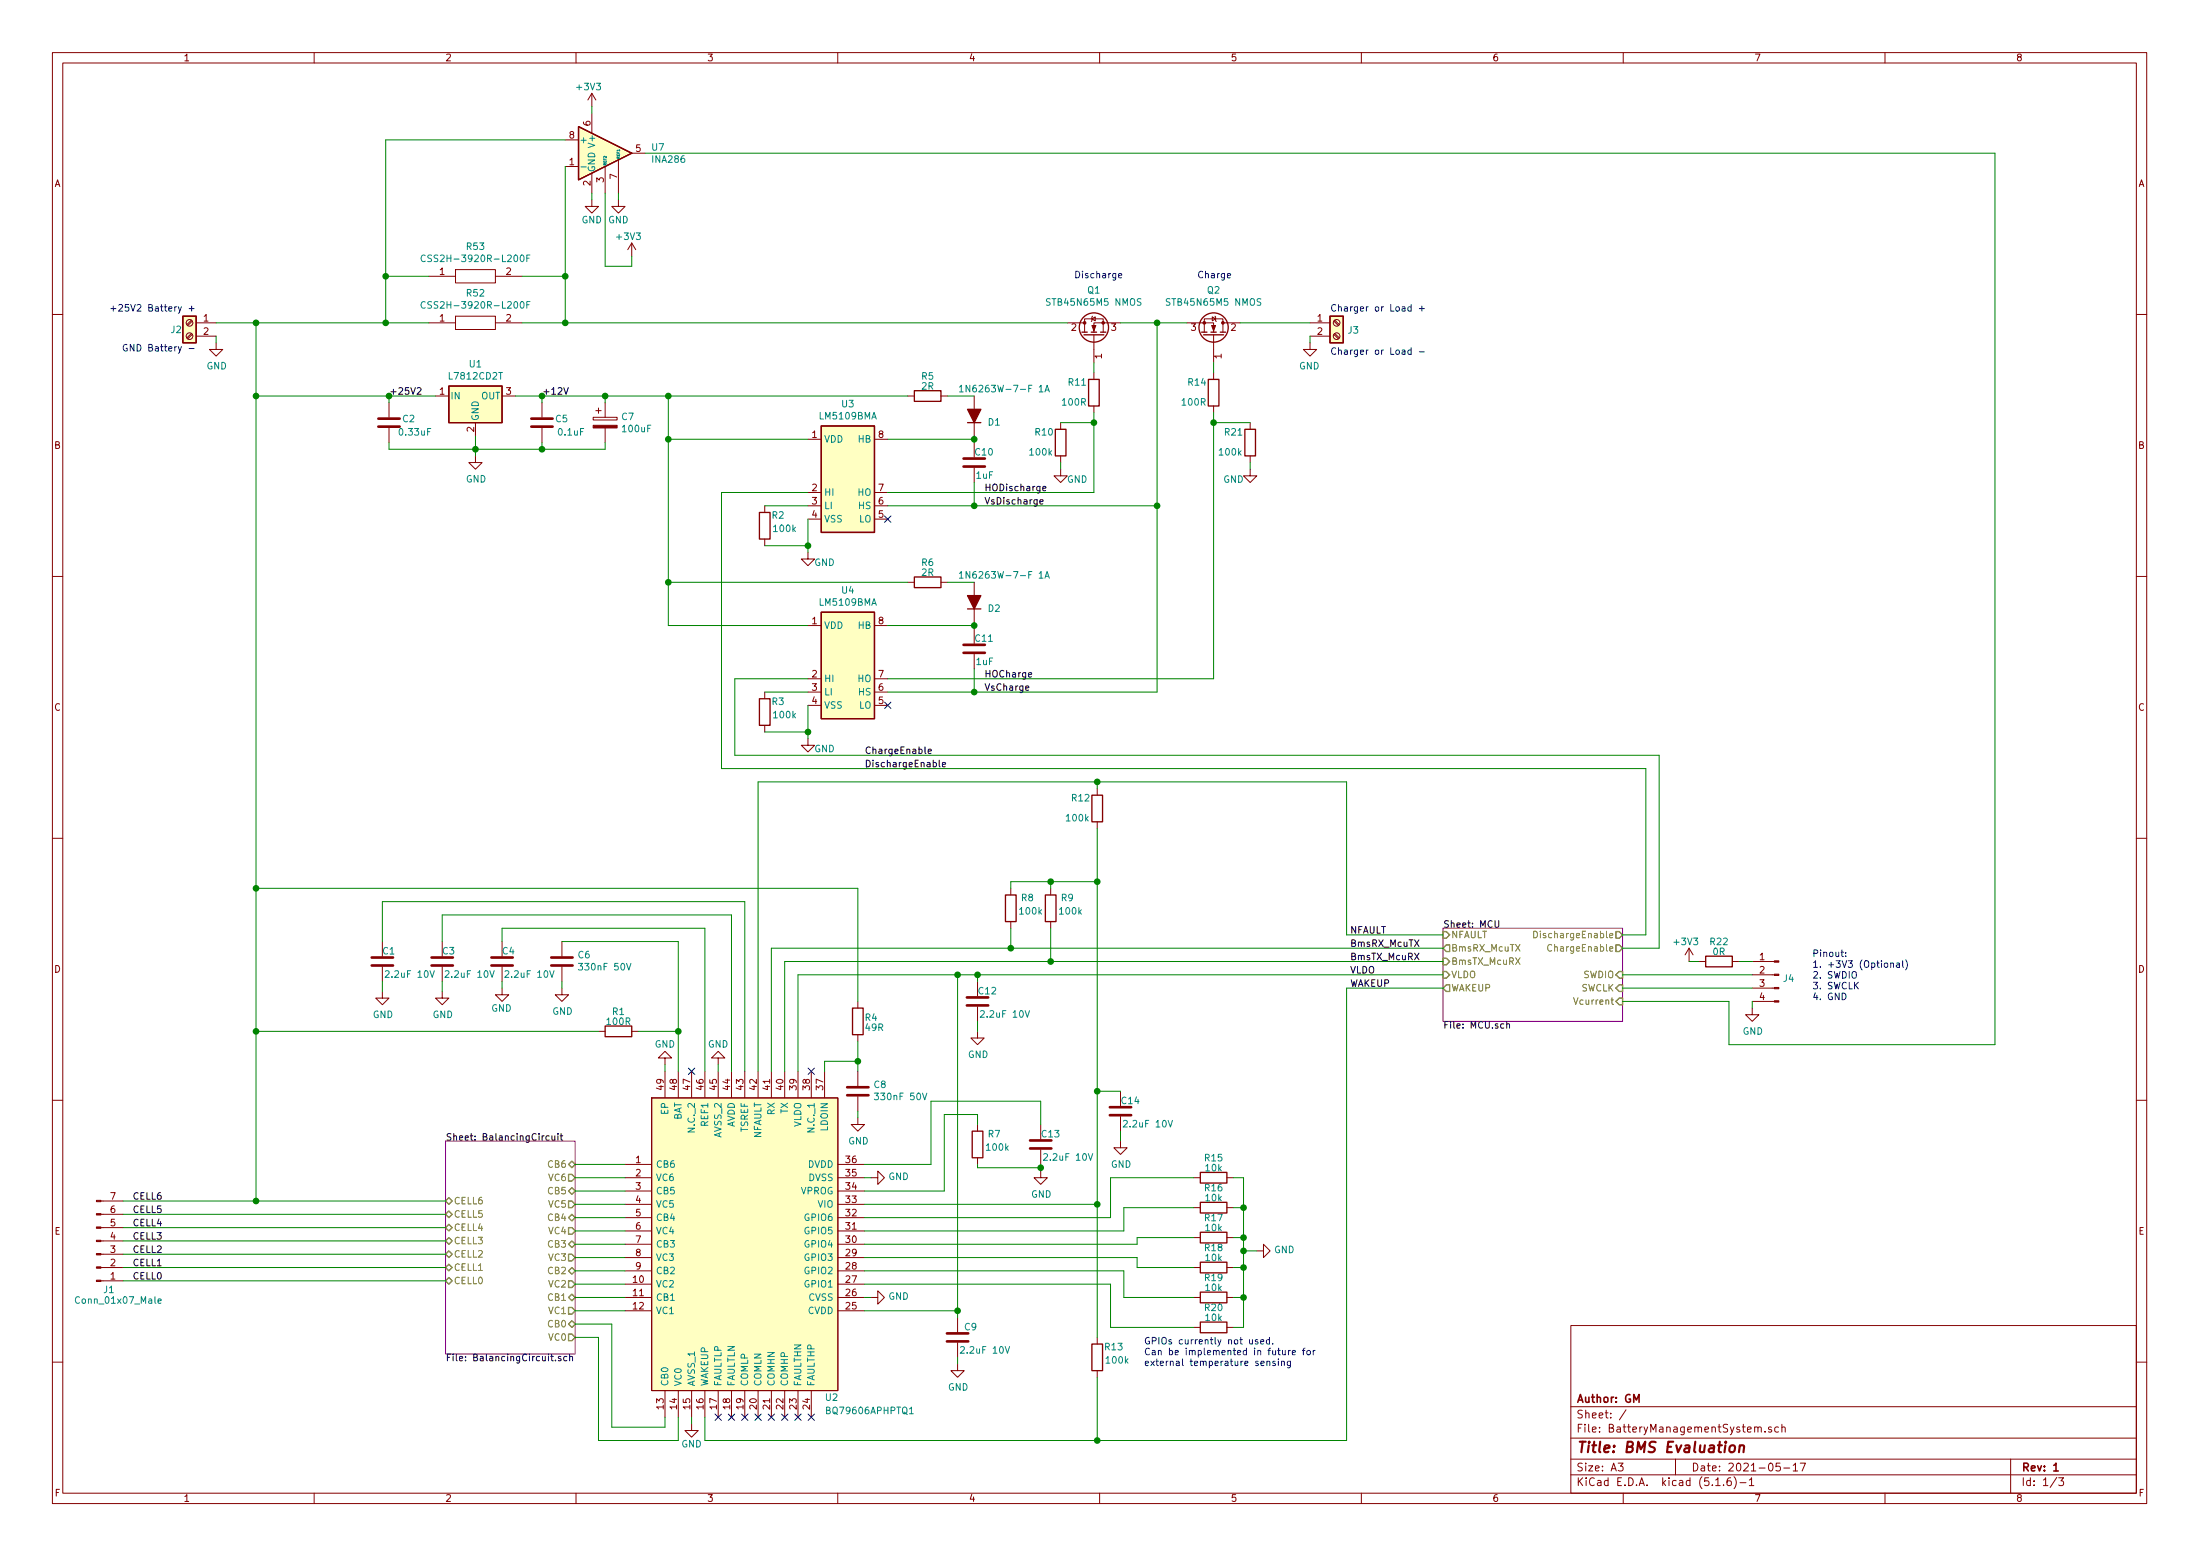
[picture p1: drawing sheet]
EESchema Schematic File Version 4
EELAYER 30 0
EELAYER END
$Descr A3 16535 11693
encoding utf-8
Sheet 1 3
Title "BMS Evaluation"
Date "2021-05-17"
Rev "1"
Comp "Author: GM"
Comment1 ""
Comment2 ""
Comment3 ""
Comment4 ""
$EndDescr
$Comp
L My-Library:BQ79606APHPTQ1 U2
U 1 1
P 4700 8750
F 0 "U2" H 6200 7000 50  0000 L CNN
F 1 "BQ79606APHPTQ1" H 6200 6900 50  0000 L CNN
F 2 "KICAD Components:QFP50P900X900X120-49N" H 6350 9250 50  0001 L CNN
F 3 "http://www.ti.com/lit/gpn/BQ79606A-Q1" H 6350 9150 50  0001 L CNN
F 4 "SafeTI precision monitor with integrated hardware protector for automotive battery packs" H 6350 9050 50  0001 L CNN "Description"
F 5 "1.2" H 6350 8950 50  0001 L CNN "Height"
F 6 "Texas Instruments" H 6350 8850 50  0001 L CNN "Manufacturer_Name"
F 7 "BQ79606APHPTQ1" H 6350 8750 50  0001 L CNN "Manufacturer_Part_Number"
F 8 "595-BQ79606APHPTQ1" H 6350 8650 50  0001 L CNN "Mouser Part Number"
F 9 "https://www.mouser.co.uk/ProductDetail/Texas-Instruments/BQ79606APHPTQ1?qs=T3oQrply3y9w8XnMDYhkJg%3D%3D" H 6350 8550 50  0001 L CNN "Mouser Price/Stock"
F 10 "BQ79606APHPTQ1" H 6350 8450 50  0001 L CNN "Arrow Part Number"
F 11 "https://www.arrow.com/en/products/bq79606aphptq1/texas-instruments" H 6350 8350 50  0001 L CNN "Arrow Price/Stock"
	1    4700 8750
	1    0    0    -1  
$EndComp
$Sheet
S 3350 8575 975  1600
U 615CA4D2
F0 "BalancingCircuit" 50
F1 "BalancingCircuit.sch" 50
F2 "CELL6" B L 3350 9025 50 
F3 "CELL5" B L 3350 9125 50 
F4 "CELL4" B L 3350 9225 50 
F5 "CELL3" B L 3350 9325 50 
F6 "CELL2" B L 3350 9425 50 
F7 "CELL1" B L 3350 9525 50 
F8 "CELL0" B L 3350 9625 50 
F9 "VC6" O R 4325 8850 50 
F10 "VC5" O R 4325 9050 50 
F11 "VC4" O R 4325 9250 50 
F12 "VC3" O R 4325 9450 50 
F13 "VC2" O R 4325 9650 50 
F14 "VC1" O R 4325 9850 50 
F15 "VC0" O R 4325 10050 50 
F16 "CB0" B R 4325 9950 50 
F17 "CB1" B R 4325 9750 50 
F18 "CB2" B R 4325 9550 50 
F19 "CB3" B R 4325 9350 50 
F20 "CB4" B R 4325 9150 50 
F21 "CB5" B R 4325 8950 50 
F22 "CB6" B R 4325 8750 50 
$EndSheet
Wire Wire Line
	5000 10650 5000 10725
Wire Wire Line
	5000 10725 4600 10725
Wire Wire Line
	4600 10725 4600 9950
Wire Wire Line
	4600 9950 4325 9950
Wire Wire Line
	4325 10050 4500 10050
Wire Wire Line
	4500 10050 4500 10825
Wire Wire Line
	4500 10825 5100 10825
Wire Wire Line
	5100 10825 5100 10650
Wire Wire Line
	4700 9850 4325 9850
Wire Wire Line
	4700 9750 4325 9750
Wire Wire Line
	4700 9650 4325 9650
Wire Wire Line
	4700 9550 4325 9550
Wire Wire Line
	4700 9450 4325 9450
Wire Wire Line
	4700 9350 4325 9350
Wire Wire Line
	4700 9250 4325 9250
Wire Wire Line
	4700 9150 4325 9150
Wire Wire Line
	4700 9050 4325 9050
Wire Wire Line
	4700 8950 4325 8950
Wire Wire Line
	4700 8850 4325 8850
Wire Wire Line
	4700 8750 4325 8750
Text Label 1225 9025 2    50   ~ 0
CELL6
Text Label 1225 9125 2    50   ~ 0
CELL5
Text Label 1225 9225 2    50   ~ 0
CELL4
Text Label 1225 9325 2    50   ~ 0
CELL3
Text Label 1225 9425 2    50   ~ 0
CELL2
Text Label 1225 9525 2    50   ~ 0
CELL1
Text Label 1225 9625 2    50   ~ 0
CELL0
$Comp
L power:GND #PWR08
U 1 1
P 5200 10700
F 0 "#PWR08" H 5200 10450 50  0001 C CNN
F 1 "GND" H 5200 10550 50  0000 C CNN
F 2 "" H 5200 10700 50  0001 C CNN
F 3 "" H 5200 10700 50  0001 C CNN
	1    5200 10700
	1    0    0    -1  
$EndComp
Wire Wire Line
	3325 7375 3325 7450
NoConn ~ 5600 10650
NoConn ~ 5700 10650
NoConn ~ 5800 10650
NoConn ~ 5900 10650
$Comp
L power:GND #PWR013
U 1 1
P 6550 8850
F 0 "#PWR013" H 6550 8600 50  0001 C CNN
F 1 "GND" V 6555 8722 50  0000 R CNN
F 2 "" H 6550 8850 50  0001 C CNN
F 3 "" H 6550 8850 50  0001 C CNN
	1    6550 8850
	0    -1   -1   0   
$EndComp
$Comp
L power:GND #PWR014
U 1 1
P 6550 9750
F 0 "#PWR014" H 6550 9500 50  0001 C CNN
F 1 "GND" V 6555 9622 50  0000 R CNN
F 2 "" H 6550 9750 50  0001 C CNN
F 3 "" H 6550 9750 50  0001 C CNN
	1    6550 9750
	0    -1   -1   0   
$EndComp
Wire Wire Line
	6550 8850 6500 8850
Wire Wire Line
	6550 9750 6500 9750
NoConn ~ 6000 10650
NoConn ~ 6100 10650
NoConn ~ 5500 10650
NoConn ~ 5400 10650
$Comp
L Connector:Conn_01x07_Male J1
U 1 1
P 725 9325
F 0 "J1" H 865 9695 50  0000 R CNN
F 1 "Conn_01x07_Male" H 1225 9775 50  0000 R CNN
F 2 "Connector_PinHeader_2.54mm:PinHeader_1x07_P2.54mm_Vertical" H 725 9325 50  0001 C CNN
F 3 "~" H 725 9325 50  0001 C CNN
	1    725  9325
	1    0    0    1   
$EndComp
$Comp
L Device:R R15
U 1 1
P 9125 8850
F 0 "R15" V 8975 8850 50  0000 C CNN
F 1 "10k" V 9050 8850 50  0000 C CNN
F 2 "Resistor_SMD:R_0603_1608Metric" V 9055 8850 50  0001 C CNN
F 3 "~" H 9125 8850 50  0001 C CNN
	1    9125 8850
	0    1    1    0   
$EndComp
$Comp
L power:GND #PWR021
U 1 1
P 9450 9400
F 0 "#PWR021" H 9450 9150 50  0001 C CNN
F 1 "GND" V 9455 9272 50  0000 R CNN
F 2 "" H 9450 9400 50  0001 C CNN
F 3 "" H 9450 9400 50  0001 C CNN
	1    9450 9400
	0    -1   -1   0   
$EndComp
Wire Wire Line
	9275 8850 9350 8850
Wire Wire Line
	9350 8850 9350 9075
Wire Wire Line
	9350 9400 9450 9400
Wire Wire Line
	9275 9975 9350 9975
Wire Wire Line
	9350 9975 9350 9750
Connection ~ 9350 9400
Wire Wire Line
	9275 9525 9350 9525
Connection ~ 9350 9525
Wire Wire Line
	9350 9525 9350 9400
Wire Wire Line
	9275 9750 9350 9750
Connection ~ 9350 9750
Wire Wire Line
	9350 9750 9350 9525
Wire Wire Line
	9275 9300 9350 9300
Connection ~ 9350 9300
Wire Wire Line
	9350 9300 9350 9400
Wire Wire Line
	9275 9075 9350 9075
Connection ~ 9350 9075
Wire Wire Line
	9350 9075 9350 9300
Wire Wire Line
	6500 9650 8350 9650
Wire Wire Line
	8350 9650 8350 9975
Wire Wire Line
	8350 9975 8975 9975
Wire Wire Line
	6500 9550 8450 9550
Wire Wire Line
	8450 9550 8450 9750
Wire Wire Line
	8450 9750 8975 9750
Wire Wire Line
	6500 9450 8550 9450
Wire Wire Line
	8550 9450 8550 9525
Wire Wire Line
	8550 9525 8975 9525
Wire Wire Line
	6500 9350 8550 9350
Wire Wire Line
	8550 9350 8550 9300
Wire Wire Line
	8550 9300 8975 9300
Wire Wire Line
	6500 9250 8450 9250
Wire Wire Line
	8450 9250 8450 9075
Wire Wire Line
	8450 9075 8975 9075
Wire Wire Line
	6500 9150 8350 9150
Wire Wire Line
	8350 9150 8350 8850
Wire Wire Line
	8350 8850 8975 8850
$Comp
L Device:R R16
U 1 1
P 9125 9075
F 0 "R16" V 8975 9075 50  0000 C CNN
F 1 "10k" V 9050 9075 50  0000 C CNN
F 2 "Resistor_SMD:R_0603_1608Metric" V 9055 9075 50  0001 C CNN
F 3 "~" H 9125 9075 50  0001 C CNN
	1    9125 9075
	0    1    1    0   
$EndComp
$Comp
L Device:R R17
U 1 1
P 9125 9300
F 0 "R17" V 8975 9300 50  0000 C CNN
F 1 "10k" V 9050 9300 50  0000 C CNN
F 2 "Resistor_SMD:R_0603_1608Metric" V 9055 9300 50  0001 C CNN
F 3 "~" H 9125 9300 50  0001 C CNN
	1    9125 9300
	0    1    1    0   
$EndComp
$Comp
L Device:R R18
U 1 1
P 9125 9525
F 0 "R18" V 8975 9525 50  0000 C CNN
F 1 "10k" V 9050 9525 50  0000 C CNN
F 2 "Resistor_SMD:R_0603_1608Metric" V 9055 9525 50  0001 C CNN
F 3 "~" H 9125 9525 50  0001 C CNN
	1    9125 9525
	0    1    1    0   
$EndComp
$Comp
L Device:R R19
U 1 1
P 9125 9750
F 0 "R19" V 8975 9750 50  0000 C CNN
F 1 "10k" V 9050 9750 50  0000 C CNN
F 2 "Resistor_SMD:R_0603_1608Metric" V 9055 9750 50  0001 C CNN
F 3 "~" H 9125 9750 50  0001 C CNN
	1    9125 9750
	0    1    1    0   
$EndComp
$Comp
L Device:R R20
U 1 1
P 9125 9975
F 0 "R20" V 8975 9975 50  0000 C CNN
F 1 "10k" V 9050 9975 50  0000 C CNN
F 2 "Resistor_SMD:R_0603_1608Metric" V 9055 9975 50  0001 C CNN
F 3 "~" H 9125 9975 50  0001 C CNN
	1    9125 9975
	0    1    1    0   
$EndComp
Text Notes 8600 10275 0    50   ~ 0
GPIOs currently not used.\nCan be implemented in future for \nexternal temperature sensing
$Comp
L Device:C C8
U 1 1
P 6450 8200
F 0 "C8" H 6335 8154 50  0000 R CNN
F 1 "330nF 50V" H 6335 8245 50  0000 R CNN
F 2 "Capacitor_SMD:C_0603_1608Metric" H 6488 8050 50  0001 C CNN
F 3 "https://www.partco.fi/fi/elektroniikan-komponentit/passiivit/kondensaattorit/keraamiset-kondensaattorit/pintaliitoskerkot-1206/5488-chipc-1206-330n.html" H 6450 8200 50  0001 C CNN
	1    6450 8200
	-1   0    0    1   
$EndComp
Wire Wire Line
	6200 8050 6200 7975
Wire Wire Line
	6200 7975 6450 7975
Wire Wire Line
	6450 7975 6450 8050
Wire Wire Line
	6450 8400 6450 8350
Wire Wire Line
	7350 7675 7350 7750
Connection ~ 6450 7975
$Comp
L Device:R R4
U 1 1
P 6450 7675
F 0 "R4" H 6350 7650 50  0000 C CNN
F 1 "49R" H 6325 7725 50  0000 C CNN
F 2 "Resistor_SMD:R_0805_2012Metric" V 6380 7675 50  0001 C CNN
F 3 "https://www.partco.fi/fi/elektroniikan-komponentit/passiivit/vastukset/pintaliitosvastukset/pintaliitosvastukset-0805/16583-chipr-0805-50r.html" H 6450 7675 50  0001 C CNN
	1    6450 7675
	-1   0    0    1   
$EndComp
$Comp
L Device:R R12
U 1 1
P 8250 6075
F 0 "R12" H 8125 6000 50  0000 C CNN
F 1 "100k" H 8100 6150 50  0000 C CNN
F 2 "Resistor_SMD:R_0603_1608Metric" V 8180 6075 50  0001 C CNN
F 3 "~" H 8250 6075 50  0001 C CNN
	1    8250 6075
	1    0    0    1   
$EndComp
Wire Wire Line
	8250 5875 8250 5925
$Comp
L power:GND #PWR05
U 1 1
P 3775 7425
F 0 "#PWR05" H 3775 7175 50  0001 C CNN
F 1 "GND" H 3850 7275 50  0000 R CNN
F 2 "" H 3775 7425 50  0001 C CNN
F 3 "" H 3775 7425 50  0001 C CNN
	1    3775 7425
	1    0    0    -1  
$EndComp
Wire Wire Line
	3775 7375 3775 7425
$Comp
L Device:R R9
U 1 1
P 7900 6825
F 0 "R9" H 7775 6750 50  0000 C CNN
F 1 "100k" H 7750 6850 50  0000 C CNN
F 2 "Resistor_SMD:R_0603_1608Metric" V 7830 6825 50  0001 C CNN
F 3 "~" H 7900 6825 50  0001 C CNN
	1    7900 6825
	-1   0    0    1   
$EndComp
$Comp
L power:GND #PWR09
U 1 1
P 5400 8000
F 0 "#PWR09" H 5400 7750 50  0001 C CNN
F 1 "GND" H 5400 7850 50  0000 C CNN
F 2 "" H 5400 8000 50  0001 C CNN
F 3 "" H 5400 8000 50  0001 C CNN
	1    5400 8000
	-1   0    0    1   
$EndComp
$Comp
L power:GND #PWR03
U 1 1
P 3325 7450
F 0 "#PWR03" H 3325 7200 50  0001 C CNN
F 1 "GND" H 3330 7277 50  0000 C CNN
F 2 "" H 3325 7450 50  0001 C CNN
F 3 "" H 3325 7450 50  0001 C CNN
	1    3325 7450
	1    0    0    -1  
$EndComp
$Comp
L power:GND #PWR016
U 1 1
P 7350 7750
F 0 "#PWR016" H 7350 7500 50  0001 C CNN
F 1 "GND" H 7355 7577 50  0000 C CNN
F 2 "" H 7350 7750 50  0001 C CNN
F 3 "" H 7350 7750 50  0001 C CNN
	1    7350 7750
	1    0    0    -1  
$EndComp
$Comp
L power:GND #PWR06
U 1 1
P 4225 7425
F 0 "#PWR06" H 4225 7175 50  0001 C CNN
F 1 "GND" H 4230 7252 50  0000 C CNN
F 2 "" H 4225 7425 50  0001 C CNN
F 3 "" H 4225 7425 50  0001 C CNN
	1    4225 7425
	1    0    0    -1  
$EndComp
Wire Wire Line
	4225 7375 4225 7425
Wire Wire Line
	3775 6975 3775 7075
Wire Wire Line
	3775 6975 5300 6975
Wire Wire Line
	4225 7075 5100 7075
Wire Wire Line
	3325 6875 3325 7075
Wire Wire Line
	3325 6875 5500 6875
$Comp
L power:GND #PWR012
U 1 1
P 6450 8400
F 0 "#PWR012" H 6450 8150 50  0001 C CNN
F 1 "GND" H 6455 8227 50  0000 C CNN
F 2 "" H 6450 8400 50  0001 C CNN
F 3 "" H 6450 8400 50  0001 C CNN
	1    6450 8400
	1    0    0    -1  
$EndComp
Wire Wire Line
	5200 10650 5200 10700
Wire Wire Line
	5400 8000 5400 8050
NoConn ~ 5200 8050
NoConn ~ 6100 8050
Wire Wire Line
	8250 6225 8250 6625
Connection ~ 8250 5875
$Comp
L Device:R R8
U 1 1
P 7600 6825
F 0 "R8" H 7475 6750 50  0000 C CNN
F 1 "100k" H 7450 6850 50  0000 C CNN
F 2 "Resistor_SMD:R_0603_1608Metric" V 7530 6825 50  0001 C CNN
F 3 "~" H 7600 6825 50  0001 C CNN
	1    7600 6825
	-1   0    0    1   
$EndComp
Wire Wire Line
	7600 6675 7600 6625
Wire Wire Line
	7900 6675 7900 6625
Wire Wire Line
	5700 5875 8250 5875
Wire Wire Line
	8250 6625 7900 6625
Connection ~ 8250 6625
Wire Wire Line
	5900 7225 7900 7225
Wire Wire Line
	7900 7225 7900 6975
Wire Wire Line
	5800 7125 7600 7125
Wire Wire Line
	7600 7125 7600 6975
Connection ~ 7900 7225
Text Label 10150 7125 0    50   ~ 0
BmsRX_McuTX
Text Label 10150 7225 0    50   ~ 0
BmsTX_McuRX
Wire Wire Line
	2875 7375 2875 7450
$Comp
L power:GND #PWR02
U 1 1
P 2875 7450
F 0 "#PWR02" H 2875 7200 50  0001 C CNN
F 1 "GND" H 2880 7277 50  0000 C CNN
F 2 "" H 2875 7450 50  0001 C CNN
F 3 "" H 2875 7450 50  0001 C CNN
	1    2875 7450
	1    0    0    -1  
$EndComp
Wire Wire Line
	2875 7075 2875 6775
Wire Wire Line
	2875 6775 5600 6775
Wire Wire Line
	5700 5875 5700 8050
Wire Wire Line
	5800 7125 5800 8050
Wire Wire Line
	5900 7225 5900 8050
Wire Wire Line
	6000 7325 6000 8050
Wire Wire Line
	6450 7825 6450 7975
Wire Wire Line
	1925 9025 3350 9025
Wire Wire Line
	8250 6625 8250 8200
Wire Wire Line
	8425 8500 8425 8575
$Comp
L power:GND #PWR019
U 1 1
P 8425 8575
F 0 "#PWR019" H 8425 8325 50  0001 C CNN
F 1 "GND" H 8430 8402 50  0000 C CNN
F 2 "" H 8425 8575 50  0001 C CNN
F 3 "" H 8425 8575 50  0001 C CNN
	1    8425 8575
	1    0    0    -1  
$EndComp
Wire Wire Line
	8425 8200 8250 8200
Connection ~ 8250 8200
Wire Wire Line
	5300 10650 5300 10825
Wire Wire Line
	5300 10825 8250 10825
Wire Wire Line
	8250 10825 8250 10350
$Comp
L Device:R R13
U 1 1
P 8250 10200
F 0 "R13" H 8125 10125 50  0000 C CNN
F 1 "100k" H 8100 10225 50  0000 C CNN
F 2 "Resistor_SMD:R_0603_1608Metric" V 8180 10200 50  0001 C CNN
F 3 "~" H 8250 10200 50  0001 C CNN
	1    8250 10200
	-1   0    0    1   
$EndComp
$Comp
L power:GND #PWR017
U 1 1
P 7825 8800
F 0 "#PWR017" H 7825 8550 50  0001 C CNN
F 1 "GND" H 7830 8627 50  0000 C CNN
F 2 "" H 7825 8800 50  0001 C CNN
F 3 "" H 7825 8800 50  0001 C CNN
	1    7825 8800
	1    0    0    -1  
$EndComp
$Comp
L power:GND #PWR015
U 1 1
P 7200 10250
F 0 "#PWR015" H 7200 10000 50  0001 C CNN
F 1 "GND" H 7205 10077 50  0000 C CNN
F 2 "" H 7200 10250 50  0001 C CNN
F 3 "" H 7200 10250 50  0001 C CNN
	1    7200 10250
	1    0    0    -1  
$EndComp
Wire Wire Line
	7200 10200 7200 10250
Wire Wire Line
	7825 8800 7825 8775
Wire Wire Line
	6500 8750 7000 8750
Wire Wire Line
	8250 8200 8250 9050
Connection ~ 8250 9050
Wire Wire Line
	8250 9050 8250 10050
Wire Wire Line
	1925 6675 6450 6675
Wire Wire Line
	5300 6975 5300 8050
Wire Wire Line
	5500 6875 5500 8050
Wire Wire Line
	5600 6775 5600 8050
Wire Wire Line
	6450 6675 6450 7525
$Comp
L Device:R R1
U 1 1
P 4650 7750
F 0 "R1" V 4500 7750 50  0000 C CNN
F 1 "100R" V 4575 7750 50  0000 C CNN
F 2 "Resistor_SMD:R_0603_1608Metric" V 4580 7750 50  0001 C CNN
F 3 "~" H 4650 7750 50  0001 C CNN
	1    4650 7750
	0    1    1    0   
$EndComp
$Comp
L Device:C C4
U 1 1
P 3775 7225
F 0 "C4" H 3675 7150 50  0000 L CNN
F 1 "2.2uF 10V" H 3375 7325 50  0000 L CNN
F 2 "Capacitor_SMD:C_0603_1608Metric" H 3813 7075 50  0001 C CNN
F 3 "https://www.partco.fi/fi/elektroniikan-komponentit/passiivit/kondensaattorit/keraamiset-kondensaattorit/pintaliitoskerkot-0805/5484-chipc-0805-2u2.html" H 3775 7225 50  0001 C CNN
	1    3775 7225
	-1   0    0    1   
$EndComp
$Comp
L Device:C C3
U 1 1
P 3325 7225
F 0 "C3" H 3225 7150 50  0000 L CNN
F 1 "2.2uF 10V" H 2925 7325 50  0000 L CNN
F 2 "Capacitor_SMD:C_0603_1608Metric" H 3363 7075 50  0001 C CNN
F 3 "https://www.partco.fi/fi/elektroniikan-komponentit/passiivit/kondensaattorit/keraamiset-kondensaattorit/pintaliitoskerkot-0805/5484-chipc-0805-2u2.html" H 3325 7225 50  0001 C CNN
	1    3325 7225
	-1   0    0    1   
$EndComp
$Comp
L Device:C C1
U 1 1
P 2875 7225
F 0 "C1" H 2775 7150 50  0000 L CNN
F 1 "2.2uF 10V" H 2475 7325 50  0000 L CNN
F 2 "Capacitor_SMD:C_0603_1608Metric" H 2913 7075 50  0001 C CNN
F 3 "https://www.partco.fi/fi/elektroniikan-komponentit/passiivit/kondensaattorit/keraamiset-kondensaattorit/pintaliitoskerkot-0805/5484-chipc-0805-2u2.html" H 2875 7225 50  0001 C CNN
	1    2875 7225
	-1   0    0    1   
$EndComp
$Comp
L Device:C C12
U 1 1
P 7350 7525
F 0 "C12" H 7200 7450 50  0000 L CNN
F 1 "2.2uF 10V" H 6950 7625 50  0000 L CNN
F 2 "Capacitor_SMD:C_0603_1608Metric" H 7388 7375 50  0001 C CNN
F 3 "https://www.partco.fi/fi/elektroniikan-komponentit/passiivit/kondensaattorit/keraamiset-kondensaattorit/pintaliitoskerkot-0805/5484-chipc-0805-2u2.html" H 7350 7525 50  0001 C CNN
	1    7350 7525
	-1   0    0    1   
$EndComp
$Comp
L Device:C C14
U 1 1
P 8425 8350
F 0 "C14" H 8275 8275 50  0000 L CNN
F 1 "2.2uF 10V" H 8025 8450 50  0000 L CNN
F 2 "Capacitor_SMD:C_0603_1608Metric" H 8463 8200 50  0001 C CNN
F 3 "https://www.partco.fi/fi/elektroniikan-komponentit/passiivit/kondensaattorit/keraamiset-kondensaattorit/pintaliitoskerkot-0805/5484-chipc-0805-2u2.html" H 8425 8350 50  0001 C CNN
	1    8425 8350
	-1   0    0    1   
$EndComp
$Comp
L Device:C C13
U 1 1
P 7825 8600
F 0 "C13" H 7675 8525 50  0000 L CNN
F 1 "2.2uF 10V" H 7425 8700 50  0000 L CNN
F 2 "Capacitor_SMD:C_0603_1608Metric" H 7863 8450 50  0001 C CNN
F 3 "https://www.partco.fi/fi/elektroniikan-komponentit/passiivit/kondensaattorit/keraamiset-kondensaattorit/pintaliitoskerkot-0805/5484-chipc-0805-2u2.html" H 7825 8600 50  0001 C CNN
	1    7825 8600
	-1   0    0    1   
$EndComp
$Comp
L Device:C C9
U 1 1
P 7200 10050
F 0 "C9" H 7050 9975 50  0000 L CNN
F 1 "2.2uF 10V" H 6800 10150 50  0000 L CNN
F 2 "Capacitor_SMD:C_0603_1608Metric" H 7238 9900 50  0001 C CNN
F 3 "https://www.partco.fi/fi/elektroniikan-komponentit/passiivit/kondensaattorit/keraamiset-kondensaattorit/pintaliitoskerkot-0805/5484-chipc-0805-2u2.html" H 7200 10050 50  0001 C CNN
	1    7200 10050
	-1   0    0    1   
$EndComp
$Comp
L Device:C C6
U 1 1
P 4225 7225
F 0 "C6" H 4110 7179 50  0000 R CNN
F 1 "330nF 50V" H 4110 7270 50  0000 R CNN
F 2 "Capacitor_SMD:C_0603_1608Metric" H 4263 7075 50  0001 C CNN
F 3 "https://www.partco.fi/fi/elektroniikan-komponentit/passiivit/kondensaattorit/keraamiset-kondensaattorit/pintaliitoskerkot-1206/5488-chipc-1206-330n.html" H 4225 7225 50  0001 C CNN
	1    4225 7225
	-1   0    0    1   
$EndComp
Connection ~ 8250 10825
Text Label 10150 7425 0    50   ~ 0
WAKEUP
Text Label 10150 7025 0    50   ~ 0
NFAULT
Wire Wire Line
	6000 7325 7200 7325
Connection ~ 7600 7125
Wire Wire Line
	7600 6625 7900 6625
Connection ~ 7900 6625
$Comp
L Device:R R7
U 1 1
P 7350 8600
F 0 "R7" H 7225 8525 50  0000 C CNN
F 1 "100k" H 7200 8625 50  0000 C CNN
F 2 "Resistor_SMD:R_0603_1608Metric" V 7280 8600 50  0001 C CNN
F 3 "~" H 7350 8600 50  0001 C CNN
	1    7350 8600
	-1   0    0    1   
$EndComp
Wire Wire Line
	7825 8775 7350 8775
Wire Wire Line
	7350 8775 7350 8750
Connection ~ 7825 8775
Wire Wire Line
	7825 8775 7825 8750
Wire Wire Line
	6500 8950 7100 8950
Wire Wire Line
	7100 8950 7100 8375
Wire Wire Line
	7100 8375 7350 8375
Wire Wire Line
	7350 8375 7350 8450
Wire Wire Line
	7000 8275 7825 8275
Wire Wire Line
	7000 8275 7000 8750
Wire Wire Line
	7825 8275 7825 8450
$Comp
L Connector:Conn_01x04_Male J4
U 1 1
P 13375 7325
F 0 "J4" H 13347 7299 50  0000 R CNN
F 1 "Conn_01x04_Male" H 13325 7200 50  0001 R CNN
F 2 "Connector_PinHeader_2.54mm:PinHeader_1x04_P2.54mm_Vertical" H 13375 7325 50  0001 C CNN
F 3 "~" H 13375 7325 50  0001 C CNN
	1    13375 7325
	-1   0    0    -1  
$EndComp
$Comp
L Device:R R22
U 1 1
P 12925 7225
F 0 "R22" V 12775 7225 50  0000 C CNN
F 1 "0R" V 12850 7225 50  0000 C CNN
F 2 "Resistor_SMD:R_0603_1608Metric" V 12855 7225 50  0001 C CNN
F 3 "~" H 12925 7225 50  0001 C CNN
	1    12925 7225
	0    1    1    0   
$EndComp
Wire Wire Line
	13175 7225 13075 7225
Wire Wire Line
	6500 9050 8250 9050
Connection ~ 7200 7325
Wire Wire Line
	7200 7325 7350 7325
Wire Wire Line
	7200 7325 7200 9850
Wire Wire Line
	6500 9850 7200 9850
Connection ~ 7200 9850
Wire Wire Line
	7200 9850 7200 9900
Wire Wire Line
	7600 7125 10850 7125
Wire Wire Line
	7900 7225 10850 7225
Wire Wire Line
	10125 5875 10125 7025
Wire Wire Line
	8250 5875 10125 5875
Wire Wire Line
	8250 10825 10125 10825
$Comp
L power:GND #PWR07
U 1 1
P 5000 8000
F 0 "#PWR07" H 5000 7750 50  0001 C CNN
F 1 "GND" H 5000 7850 50  0000 C CNN
F 2 "" H 5000 8000 50  0001 C CNN
F 3 "" H 5000 8000 50  0001 C CNN
	1    5000 8000
	-1   0    0    1   
$EndComp
Wire Wire Line
	5000 8050 5000 8000
Wire Wire Line
	5100 7075 5100 7750
Wire Wire Line
	1925 6675 1925 7750
Wire Wire Line
	4800 7750 5100 7750
Connection ~ 5100 7750
Wire Wire Line
	5100 7750 5100 8050
Wire Wire Line
	4500 7750 1925 7750
Connection ~ 1925 7750
Wire Wire Line
	1925 7750 1925 9025
Wire Wire Line
	7350 7375 7350 7325
Wire Wire Line
	7350 7325 10850 7325
Connection ~ 7350 7325
Text Label 10150 7325 0    50   ~ 0
VLDO
Wire Wire Line
	10125 10825 10125 7425
Wire Wire Line
	10125 7425 10850 7425
$Sheet
S 10850 6975 1350 700 
U 61981410
F0 "MCU" 50
F1 "MCU.sch" 50
F2 "NFAULT" I L 10850 7025 50 
F3 "BmsRX_McuTX" O L 10850 7125 50 
F4 "BmsTX_McuRX" I L 10850 7225 50 
F5 "VLDO" I L 10850 7325 50 
F6 "WAKEUP" O L 10850 7425 50 
F7 "SWDIO" I R 12200 7325 50 
F8 "SWCLK" I R 12200 7425 50 
F9 "ChargeEnable" O R 12200 7125 50 
F10 "DischargeEnable" O R 12200 7025 50 
F11 "Vcurrent" I R 12200 7525 50 
$EndSheet
Wire Wire Line
	10125 7025 10850 7025
$Comp
L power:GND #PWR023
U 1 1
P 13175 7575
F 0 "#PWR023" H 13175 7325 50  0001 C CNN
F 1 "GND" H 13180 7402 50  0000 C CNN
F 2 "" H 13175 7575 50  0001 C CNN
F 3 "" H 13175 7575 50  0001 C CNN
	1    13175 7575
	1    0    0    -1  
$EndComp
Wire Wire Line
	13175 7525 13175 7575
Wire Wire Line
	13175 7325 12200 7325
Wire Wire Line
	13175 7425 12200 7425
Wire Wire Line
	12200 7025 12375 7025
Wire Wire Line
	12200 7125 12475 7125
$Comp
L Device:C C11
U 1 1
P 7325 4875
F 0 "C11" H 7175 4800 50  0000 L CNN
F 1 "1uF" H 7175 4975 50  0000 L CNN
F 2 "Capacitor_SMD:C_0805_2012Metric" H 7363 4725 50  0001 C CNN
F 3 "https://www.partco.fi/fi/elektroniikan-komponentit/passiivit/kondensaattorit/keraamiset-kondensaattorit/pintaliitoskerkot-0805/5484-chipc-0805-2u2.html" H 7325 4875 50  0001 C CNN
	1    7325 4875
	-1   0    0    1   
$EndComp
$Comp
L Regulator_Linear:L7818 U1
U 1 1
P 3575 2975
F 0 "U1" H 3575 3217 50  0000 C CNN
F 1 "L7812CD2T" H 3575 3126 50  0000 C CNN
F 2 "Package_TO_SOT_SMD:TO-263-2" H 3600 2825 50  0001 L CIN
F 3 "http://www.st.com/content/ccc/resource/technical/document/datasheet/41/4f/b3/b0/12/d4/47/88/CD00000444.pdf/files/CD00000444.pdf/jcr:content/translations/en.CD00000444.pdf" H 3575 2925 50  0001 C CNN
	1    3575 2975
	1    0    0    -1  
$EndComp
$Comp
L Device:C C5
U 1 1
P 4075 3175
F 0 "C5" H 3875 3150 50  0000 L CNN
F 1 "0.1uF" H 3750 3250 50  0000 L CNN
F 2 "Capacitor_SMD:C_0805_2012Metric" H 4113 3025 50  0001 C CNN
F 3 "https://www.partco.fi/fi/elektroniikan-komponentit/passiivit/kondensaattorit/keraamiset-kondensaattorit/pintaliitoskerkot-0805/5484-chipc-0805-2u2.html" H 4075 3175 50  0001 C CNN
	1    4075 3175
	-1   0    0    1   
$EndComp
$Comp
L Device:C C2
U 1 1
P 2925 3175
F 0 "C2" H 2725 3150 50  0000 L CNN
F 1 "0.33uF" H 2600 3250 50  0000 L CNN
F 2 "Capacitor_SMD:C_0805_2012Metric" H 2963 3025 50  0001 C CNN
F 3 "https://www.partco.fi/fi/elektroniikan-komponentit/passiivit/kondensaattorit/keraamiset-kondensaattorit/pintaliitoskerkot-0805/5484-chipc-0805-2u2.html" H 2925 3175 50  0001 C CNN
	1    2925 3175
	-1   0    0    1   
$EndComp
Wire Wire Line
	3875 2975 4075 2975
Wire Wire Line
	4075 2975 4075 3025
Wire Wire Line
	3275 2975 2925 2975
Wire Wire Line
	2925 2975 2925 3025
$Comp
L power:GND #PWR04
U 1 1
P 3575 3425
F 0 "#PWR04" H 3575 3175 50  0001 C CNN
F 1 "GND" H 3580 3252 50  0000 C CNN
F 2 "" H 3575 3425 50  0001 C CNN
F 3 "" H 3575 3425 50  0001 C CNN
	1    3575 3425
	1    0    0    -1  
$EndComp
Wire Wire Line
	3575 3275 3575 3375
Wire Wire Line
	4075 3325 4075 3375
Wire Wire Line
	4075 3375 3575 3375
Connection ~ 3575 3375
Wire Wire Line
	3575 3375 3575 3425
Wire Wire Line
	3575 3375 2925 3375
Wire Wire Line
	2925 3375 2925 3325
$Comp
L Device:D_ALT D1
U 1 1
P 7325 3125
F 0 "D1" V 7275 2975 50  0000 C CNN
F 1 "1N6263W-7-F 1A" V 7525 2900 50  0000 C CNN
F 2 "Diode_SMD:D_SOD-123" H 7325 3125 50  0001 C CNN
F 3 "~" H 7325 3125 50  0001 C CNN
	1    7325 3125
	0    -1   -1   0   
$EndComp
$Comp
L Device:C C10
U 1 1
P 7325 3475
F 0 "C10" H 7175 3400 50  0000 L CNN
F 1 "1uF" H 7175 3575 50  0000 L CNN
F 2 "Capacitor_SMD:C_0805_2012Metric" H 7363 3325 50  0001 C CNN
F 3 "https://www.partco.fi/fi/elektroniikan-komponentit/passiivit/kondensaattorit/keraamiset-kondensaattorit/pintaliitoskerkot-0805/5484-chipc-0805-2u2.html" H 7325 3475 50  0001 C CNN
	1    7325 3475
	-1   0    0    1   
$EndComp
Wire Wire Line
	7325 3800 7325 3625
$Comp
L Device:R R2
U 1 1
P 5750 3950
F 0 "R2" H 5650 3875 50  0000 C CNN
F 1 "100k" H 5600 3975 50  0000 C CNN
F 2 "Resistor_SMD:R_0603_1608Metric" V 5680 3950 50  0001 C CNN
F 3 "~" H 5750 3950 50  0001 C CNN
	1    5750 3950
	-1   0    0    1   
$EndComp
Connection ~ 4075 2975
Text Label 4075 2975 0    50   ~ 0
+12V
Text Label 2925 2975 0    50   ~ 0
+25V2
Text Notes 13625 7525 0    50   ~ 0
Pinout:\n1. +3V3 (Optional)\n2. SWDIO\n3. SWCLK\n4. GND
Wire Wire Line
	1925 2425 1625 2425
Text Notes 1475 2350 2    50   ~ 0
+25V2 Battery +
$Comp
L power:GND #PWR01
U 1 1
P 1625 2575
F 0 "#PWR01" H 1625 2325 50  0001 C CNN
F 1 "GND" H 1630 2402 50  0000 C CNN
F 2 "" H 1625 2575 50  0001 C CNN
F 3 "" H 1625 2575 50  0001 C CNN
	1    1625 2575
	1    0    0    -1  
$EndComp
Wire Wire Line
	1625 2575 1625 2525
Text Notes 1475 2650 2    50   ~ 0
GND Battery -
Text Notes 10000 2350 0    50   ~ 0
Charger or Load +
$Comp
L power:GND #PWR022
U 1 1
P 9850 2575
F 0 "#PWR022" H 9850 2325 50  0001 C CNN
F 1 "GND" H 9855 2402 50  0000 C CNN
F 2 "" H 9850 2575 50  0001 C CNN
F 3 "" H 9850 2575 50  0001 C CNN
	1    9850 2575
	-1   0    0    -1  
$EndComp
Text Notes 10000 2675 0    50   ~ 0
Charger or Load -
$Comp
L Device:Q_NMOS_GDS Q1
U 1 1
P 8225 2525
F 0 "Q1" V 8567 2525 50  0000 C CNN
F 1 "STB45N65M5 NMOS" V 8476 2525 50  0000 C CNN
F 2 "Package_TO_SOT_SMD:TO-263-2" H 8425 2625 50  0001 C CNN
F 3 "~" H 8225 2525 50  0001 C CNN
	1    8225 2525
	0    -1   -1   0   
$EndComp
$Comp
L Device:Q_NMOS_GDS Q2
U 1 1
P 9125 2525
F 0 "Q2" V 9467 2525 50  0000 C CNN
F 1 "STB45N65M5 NMOS" V 9376 2525 50  0000 C CNN
F 2 "Package_TO_SOT_SMD:TO-263-2" H 9325 2625 50  0001 C CNN
F 3 "~" H 9125 2525 50  0001 C CNN
	1    9125 2525
	0    1    -1   0   
$EndComp
Wire Wire Line
	8925 2425 8700 2425
Text Notes 9000 2100 0    50   ~ 0
Charge
Text Notes 8075 2100 0    50   ~ 0
Discharge
Connection ~ 1925 2425
Wire Wire Line
	5525 5675 12475 5675
Wire Wire Line
	12375 5775 5425 5775
Text Label 6500 5675 0    50   ~ 0
ChargeEnable
Text Label 6500 5775 0    50   ~ 0
DischargeEnable
Text Label 7400 3800 0    50   ~ 0
VsDischarge
Text Label 7400 3700 0    50   ~ 0
HODischarge
Text Label 7400 5200 0    50   ~ 0
VsCharge
Text Label 7400 5100 0    50   ~ 0
HOCharge
Wire Wire Line
	9325 2425 9850 2425
Wire Wire Line
	1925 2425 2900 2425
Wire Wire Line
	7325 3800 8700 3800
Wire Wire Line
	8700 3800 8700 2425
Connection ~ 8700 2425
Wire Wire Line
	8700 2425 8425 2425
Wire Wire Line
	8700 5200 8700 3800
Wire Wire Line
	7325 5200 8700 5200
Connection ~ 8700 3800
$Comp
L Device:R R21
U 1 1
P 9400 3325
F 0 "R21" H 9275 3250 50  0000 C CNN
F 1 "100k" H 9250 3400 50  0000 C CNN
F 2 "Resistor_SMD:R_0603_1608Metric" V 9330 3325 50  0001 C CNN
F 3 "~" H 9400 3325 50  0001 C CNN
	1    9400 3325
	1    0    0    1   
$EndComp
$Comp
L Device:R R10
U 1 1
P 7975 3325
F 0 "R10" H 7850 3250 50  0000 C CNN
F 1 "100k" H 7825 3400 50  0000 C CNN
F 2 "Resistor_SMD:R_0603_1608Metric" V 7905 3325 50  0001 C CNN
F 3 "~" H 7975 3325 50  0001 C CNN
	1    7975 3325
	1    0    0    1   
$EndComp
$Comp
L power:GND #PWR018
U 1 1
P 7975 3525
F 0 "#PWR018" H 7975 3275 50  0001 C CNN
F 1 "GND" H 7850 3450 50  0000 C CNN
F 2 "" H 7975 3525 50  0001 C CNN
F 3 "" H 7975 3525 50  0001 C CNN
	1    7975 3525
	-1   0    0    -1  
$EndComp
$Comp
L power:GND #PWR020
U 1 1
P 9400 3525
F 0 "#PWR020" H 9400 3275 50  0001 C CNN
F 1 "GND" H 9525 3450 50  0000 C CNN
F 2 "" H 9400 3525 50  0001 C CNN
F 3 "" H 9400 3525 50  0001 C CNN
	1    9400 3525
	-1   0    0    -1  
$EndComp
Wire Wire Line
	9400 3175 9125 3175
Wire Wire Line
	7975 3525 7975 3475
Wire Wire Line
	9400 3525 9400 3475
Wire Wire Line
	7975 3175 8225 3175
$Comp
L Connector:Screw_Terminal_01x02 J3
U 1 1
P 10050 2425
F 0 "J3" H 10130 2371 50  0000 L CNN
F 1 "Screw_Terminal_01x02" H 10130 2326 50  0001 L CNN
F 2 "TerminalBlock:TerminalBlock_bornier-2_P5.08mm" H 10050 2425 50  0001 C CNN
F 3 "~" H 10050 2425 50  0001 C CNN
	1    10050 2425
	1    0    0    -1  
$EndComp
Wire Wire Line
	9850 2575 9850 2525
$Comp
L Connector:Screw_Terminal_01x02 J2
U 1 1
P 1425 2425
F 0 "J2" H 1525 2375 50  0000 C CNN
F 1 "Screw_Terminal_01x02" H 1505 2326 50  0001 L CNN
F 2 "TerminalBlock:TerminalBlock_bornier-2_P5.08mm" H 1425 2425 50  0001 C CNN
F 3 "~" H 1425 2425 50  0001 C CNN
	1    1425 2425
	-1   0    0    -1  
$EndComp
Wire Wire Line
	1925 2425 1925 2975
Wire Wire Line
	2925 2975 1925 2975
Connection ~ 2925 2975
Wire Wire Line
	4075 2975 4550 2975
Wire Wire Line
	8225 3175 8225 3700
$Comp
L Device:R R14
U 1 1
P 9125 2950
F 0 "R14" H 9000 2875 50  0000 C CNN
F 1 "100R" H 8975 3025 50  0000 C CNN
F 2 "Resistor_SMD:R_0603_1608Metric" V 9055 2950 50  0001 C CNN
F 3 "~" H 9125 2950 50  0001 C CNN
	1    9125 2950
	1    0    0    1   
$EndComp
$Comp
L Device:R R11
U 1 1
P 8225 2950
F 0 "R11" H 8100 2875 50  0000 C CNN
F 1 "100R" H 8075 3025 50  0000 C CNN
F 2 "Resistor_SMD:R_0603_1608Metric" V 8155 2950 50  0001 C CNN
F 3 "~" H 8225 2950 50  0001 C CNN
	1    8225 2950
	1    0    0    1   
$EndComp
Wire Wire Line
	9125 3175 9125 3100
Connection ~ 9125 3175
Wire Wire Line
	9125 2800 9125 2725
Wire Wire Line
	8225 2800 8225 2725
Wire Wire Line
	8225 3175 8225 3100
Connection ~ 8225 3175
Wire Wire Line
	7325 4675 7325 4700
$Comp
L Device:CP C7
U 1 1
P 4550 3175
F 0 "C7" H 4668 3221 50  0000 L CNN
F 1 "100uF" H 4668 3130 50  0000 L CNN
F 2 "Capacitor_SMD:CP_Elec_8x10.5" H 4588 3025 50  0001 C CNN
F 3 "~" H 4550 3175 50  0001 C CNN
	1    4550 3175
	1    0    0    -1  
$EndComp
Wire Wire Line
	4075 3375 4550 3375
Wire Wire Line
	4550 3375 4550 3325
Connection ~ 4075 3375
Wire Wire Line
	4550 3025 4550 2975
Connection ~ 4550 2975
$Comp
L power:GND #PWR010
U 1 1
P 6075 4150
F 0 "#PWR010" H 6075 3900 50  0001 C CNN
F 1 "GND" H 5950 4075 50  0000 C CNN
F 2 "" H 6075 4150 50  0001 C CNN
F 3 "" H 6075 4150 50  0001 C CNN
	1    6075 4150
	-1   0    0    -1  
$EndComp
$Comp
L Device:R R5
U 1 1
P 6975 2975
F 0 "R5" V 6825 2975 50  0000 C CNN
F 1 "2R" V 6900 2975 50  0000 C CNN
F 2 "Resistor_SMD:R_0805_2012Metric" V 6905 2975 50  0001 C CNN
F 3 "~" H 6975 2975 50  0001 C CNN
	1    6975 2975
	0    1    1    0   
$EndComp
Wire Wire Line
	7325 2975 7125 2975
Wire Wire Line
	4550 2975 5025 2975
NoConn ~ 6675 3900
$Comp
L Driver_FET:LM5109BMA U3
U 1 1
P 6375 3600
F 0 "U3" H 6375 4167 50  0000 C CNN
F 1 "LM5109BMA" H 6375 4076 50  0000 C CNN
F 2 "Package_SO:SOIC-8_3.9x4.9mm_P1.27mm" H 6375 3100 50  0001 C CIN
F 3 "http://www.ti.com/lit/ds/symlink/lm5109b.pdf" H 6375 3600 50  0001 C CNN
	1    6375 3600
	1    0    0    -1  
$EndComp
Wire Wire Line
	6075 4100 6075 4150
Wire Wire Line
	6075 3900 6075 4100
Connection ~ 6075 4100
Wire Wire Line
	6075 4100 5750 4100
Wire Wire Line
	6075 3800 5750 3800
Wire Wire Line
	7325 3300 7325 3325
Wire Wire Line
	7325 3275 7325 3300
Connection ~ 7325 3300
Wire Wire Line
	7325 3300 6675 3300
Connection ~ 7325 3800
Wire Wire Line
	7325 3800 6675 3800
Wire Wire Line
	6075 3300 5025 3300
Wire Wire Line
	5025 3300 5025 2975
Connection ~ 5025 2975
Wire Wire Line
	5025 2975 6825 2975
$Comp
L Device:R R3
U 1 1
P 5750 5350
F 0 "R3" H 5650 5275 50  0000 C CNN
F 1 "100k" H 5600 5375 50  0000 C CNN
F 2 "Resistor_SMD:R_0603_1608Metric" V 5680 5350 50  0001 C CNN
F 3 "~" H 5750 5350 50  0001 C CNN
	1    5750 5350
	-1   0    0    1   
$EndComp
$Comp
L Device:R R6
U 1 1
P 6975 4375
F 0 "R6" V 6825 4375 50  0000 C CNN
F 1 "2R" V 6900 4375 50  0000 C CNN
F 2 "Resistor_SMD:R_0805_2012Metric" V 6905 4375 50  0001 C CNN
F 3 "~" H 6975 4375 50  0001 C CNN
	1    6975 4375
	0    1    1    0   
$EndComp
Wire Wire Line
	7325 4375 7125 4375
NoConn ~ 6675 5300
$Comp
L Driver_FET:LM5109BMA U4
U 1 1
P 6375 5000
F 0 "U4" H 6375 5567 50  0000 C CNN
F 1 "LM5109BMA" H 6375 5476 50  0000 C CNN
F 2 "Package_SO:SOIC-8_3.9x4.9mm_P1.27mm" H 6375 4500 50  0001 C CIN
F 3 "http://www.ti.com/lit/ds/symlink/lm5109b.pdf" H 6375 5000 50  0001 C CNN
	1    6375 5000
	1    0    0    -1  
$EndComp
Wire Wire Line
	6075 5200 5750 5200
Wire Wire Line
	7325 5200 6675 5200
Wire Wire Line
	6075 4700 5025 4700
Wire Wire Line
	5025 4375 6825 4375
Wire Wire Line
	5025 4700 5025 4375
Wire Wire Line
	5025 4375 5025 3300
Connection ~ 5025 4375
Connection ~ 5025 3300
Wire Wire Line
	12375 5775 12375 7025
Wire Wire Line
	12475 5675 12475 7125
Wire Wire Line
	6075 5500 5750 5500
Connection ~ 6075 5500
Wire Wire Line
	6075 5300 6075 5500
Wire Wire Line
	6075 5500 6075 5550
$Comp
L power:GND #PWR011
U 1 1
P 6075 5550
F 0 "#PWR011" H 6075 5300 50  0001 C CNN
F 1 "GND" H 5950 5475 50  0000 C CNN
F 2 "" H 6075 5550 50  0001 C CNN
F 3 "" H 6075 5550 50  0001 C CNN
	1    6075 5550
	-1   0    0    -1  
$EndComp
Wire Wire Line
	5525 5675 5525 5100
Wire Wire Line
	5525 5100 6075 5100
Wire Wire Line
	5425 5775 5425 3700
Wire Wire Line
	5425 3700 6075 3700
Wire Wire Line
	7325 5025 7325 5200
Connection ~ 7325 5200
Wire Wire Line
	6675 4700 7325 4700
Connection ~ 7325 4700
Wire Wire Line
	7325 4700 7325 4725
Wire Wire Line
	6675 3700 8225 3700
Wire Wire Line
	9125 5100 9125 3175
Wire Wire Line
	6675 5100 9125 5100
$Comp
L Device:D_ALT D2
U 1 1
P 7325 4525
F 0 "D2" V 7275 4375 50  0000 C CNN
F 1 "1N6263W-7-F 1A" V 7525 4300 50  0000 C CNN
F 2 "Diode_SMD:D_SOD-123" H 7325 4525 50  0001 C CNN
F 3 "~" H 7325 4525 50  0001 C CNN
	1    7325 4525
	0    -1   -1   0   
$EndComp
Wire Wire Line
	925  9025 1925 9025
Connection ~ 1925 9025
Wire Wire Line
	925  9125 3350 9125
Wire Wire Line
	925  9225 3350 9225
Wire Wire Line
	925  9325 3350 9325
Wire Wire Line
	925  9425 3350 9425
Wire Wire Line
	925  9525 3350 9525
Wire Wire Line
	925  9625 3350 9625
Connection ~ 1925 6675
Connection ~ 1925 2975
Wire Wire Line
	1925 2975 1925 6675
$Comp
L Amplifier_Current:INA286 U7
U 1 1
P 4550 1150
F 0 "U7" H 4894 1196 50  0000 L CNN
F 1 "INA286" H 4894 1105 50  0000 L CNN
F 2 "Package_SO:SOIC-8_3.9x4.9mm_P1.27mm" H 4550 1150 50  0001 C CNN
F 3 "http://www.ti.com/lit/ds/symlink/ina282.pdf" H 4550 1150 50  0001 C CNN
	1    4550 1150
	1    0    0    -1  
$EndComp
$Comp
L My-Library:CSS2H-3920R-L200F R52
U 1 1
P 3575 2425
F 0 "R52" H 3575 2650 50  0000 C CNN
F 1 "CSS2H-3920R-L200F" H 3575 2559 50  0000 C CNN
F 2 "KICAD Components:RESC10052X130N" H 3775 2475 50  0001 L CNN
F 3 "http://uk.rs-online.com/web/p/products/1348221" H 3775 2375 50  0001 L CNN
F 4 "Current Sense Resistors - SMD 0.2mOHMS 12W 1% AEC-Q200" H 3775 2275 50  0001 L CNN "Description"
F 5 "1.3" H 3775 2175 50  0001 L CNN "Height"
F 6 "Bourns" H 3775 2075 50  0001 L CNN "Manufacturer_Name"
F 7 "CSS2H-3920R-L200F" H 3775 1975 50  0001 L CNN "Manufacturer_Part_Number"
F 8 "652-CSS2H3920RL200F" H 3775 1875 50  0001 L CNN "Mouser Part Number"
F 9 "https://www.mouser.co.uk/ProductDetail/Bourns/CSS2H-3920R-L200F?qs=Uem7cGQRk%252Bp13N3LOOojqA%3D%3D" H 3775 1775 50  0001 L CNN "Mouser Price/Stock"
F 10 "CSS2H-3920R-L200F" H 3775 1675 50  0001 L CNN "Arrow Part Number"
F 11 "https://www.arrow.com/en/products/css2h-3920r-l200f/bourns" H 3775 1575 50  0001 L CNN "Arrow Price/Stock"
	1    3575 2425
	1    0    0    -1  
$EndComp
Wire Wire Line
	4250 1050 2900 1050
Connection ~ 2900 2425
Wire Wire Line
	2900 2425 3225 2425
$Comp
L power:GND #PWR034
U 1 1
P 4450 1500
F 0 "#PWR034" H 4450 1250 50  0001 C CNN
F 1 "GND" H 4450 1350 50  0000 C CNN
F 2 "" H 4450 1500 50  0001 C CNN
F 3 "" H 4450 1500 50  0001 C CNN
	1    4450 1500
	-1   0    0    -1  
$EndComp
$Comp
L power:+3V3 #PWR033
U 1 1
P 4450 800
F 0 "#PWR033" H 4450 650 50  0001 C CNN
F 1 "+3V3" H 4425 950 50  0000 C CNN
F 2 "" H 4450 800 50  0001 C CNN
F 3 "" H 4450 800 50  0001 C CNN
	1    4450 800 
	1    0    0    -1  
$EndComp
Wire Wire Line
	4450 850  4450 800 
Wire Wire Line
	3925 2425 4250 2425
Wire Wire Line
	4250 1250 4250 2075
Connection ~ 4250 2425
Wire Wire Line
	4250 2425 8025 2425
Wire Wire Line
	2900 1050 2900 2075
Wire Wire Line
	4450 1500 4450 1450
Wire Wire Line
	4650 1450 4650 1500
$Comp
L power:GND #PWR035
U 1 1
P 4650 1500
F 0 "#PWR035" H 4650 1250 50  0001 C CNN
F 1 "GND" H 4650 1350 50  0000 C CNN
F 2 "" H 4650 1500 50  0001 C CNN
F 3 "" H 4650 1500 50  0001 C CNN
	1    4650 1500
	-1   0    0    -1  
$EndComp
Wire Wire Line
	4550 2000 4750 2000
Wire Wire Line
	4750 2000 4750 1925
$Comp
L power:+3V3 #PWR036
U 1 1
P 4750 1925
F 0 "#PWR036" H 4750 1775 50  0001 C CNN
F 1 "+3V3" H 4725 2075 50  0000 C CNN
F 2 "" H 4750 1925 50  0001 C CNN
F 3 "" H 4750 1925 50  0001 C CNN
	1    4750 1925
	1    0    0    -1  
$EndComp
Wire Wire Line
	4550 1450 4550 2000
Wire Wire Line
	15000 7850 13000 7850
Wire Wire Line
	13000 7850 13000 7525
Wire Wire Line
	13000 7525 12200 7525
Wire Wire Line
	4850 1150 15000 1150
Wire Wire Line
	15000 1150 15000 7850
$Comp
L My-Library:CSS2H-3920R-L200F R53
U 1 1
P 3575 2075
F 0 "R53" H 3575 2300 50  0000 C CNN
F 1 "CSS2H-3920R-L200F" H 3575 2209 50  0000 C CNN
F 2 "KICAD Components:RESC10052X130N" H 3775 2125 50  0001 L CNN
F 3 "http://uk.rs-online.com/web/p/products/1348221" H 3775 2025 50  0001 L CNN
F 4 "Current Sense Resistors - SMD 0.2mOHMS 12W 1% AEC-Q200" H 3775 1925 50  0001 L CNN "Description"
F 5 "1.3" H 3775 1825 50  0001 L CNN "Height"
F 6 "Bourns" H 3775 1725 50  0001 L CNN "Manufacturer_Name"
F 7 "CSS2H-3920R-L200F" H 3775 1625 50  0001 L CNN "Manufacturer_Part_Number"
F 8 "652-CSS2H3920RL200F" H 3775 1525 50  0001 L CNN "Mouser Part Number"
F 9 "https://www.mouser.co.uk/ProductDetail/Bourns/CSS2H-3920R-L200F?qs=Uem7cGQRk%252Bp13N3LOOojqA%3D%3D" H 3775 1425 50  0001 L CNN "Mouser Price/Stock"
F 10 "CSS2H-3920R-L200F" H 3775 1325 50  0001 L CNN "Arrow Part Number"
F 11 "https://www.arrow.com/en/products/css2h-3920r-l200f/bourns" H 3775 1225 50  0001 L CNN "Arrow Price/Stock"
	1    3575 2075
	1    0    0    -1  
$EndComp
Wire Wire Line
	3925 2075 4250 2075
Connection ~ 4250 2075
Wire Wire Line
	4250 2075 4250 2425
Wire Wire Line
	3225 2075 2900 2075
Connection ~ 2900 2075
Wire Wire Line
	2900 2075 2900 2425
$Comp
L power:+3V3 #PWR038
U 1 1
P 12700 7225
F 0 "#PWR038" H 12700 7075 50  0001 C CNN
F 1 "+3V3" H 12675 7375 50  0000 C CNN
F 2 "" H 12700 7225 50  0001 C CNN
F 3 "" H 12700 7225 50  0001 C CNN
	1    12700 7225
	1    0    0    -1  
$EndComp
Wire Wire Line
	12775 7225 12700 7225
$EndSCHEMATC
